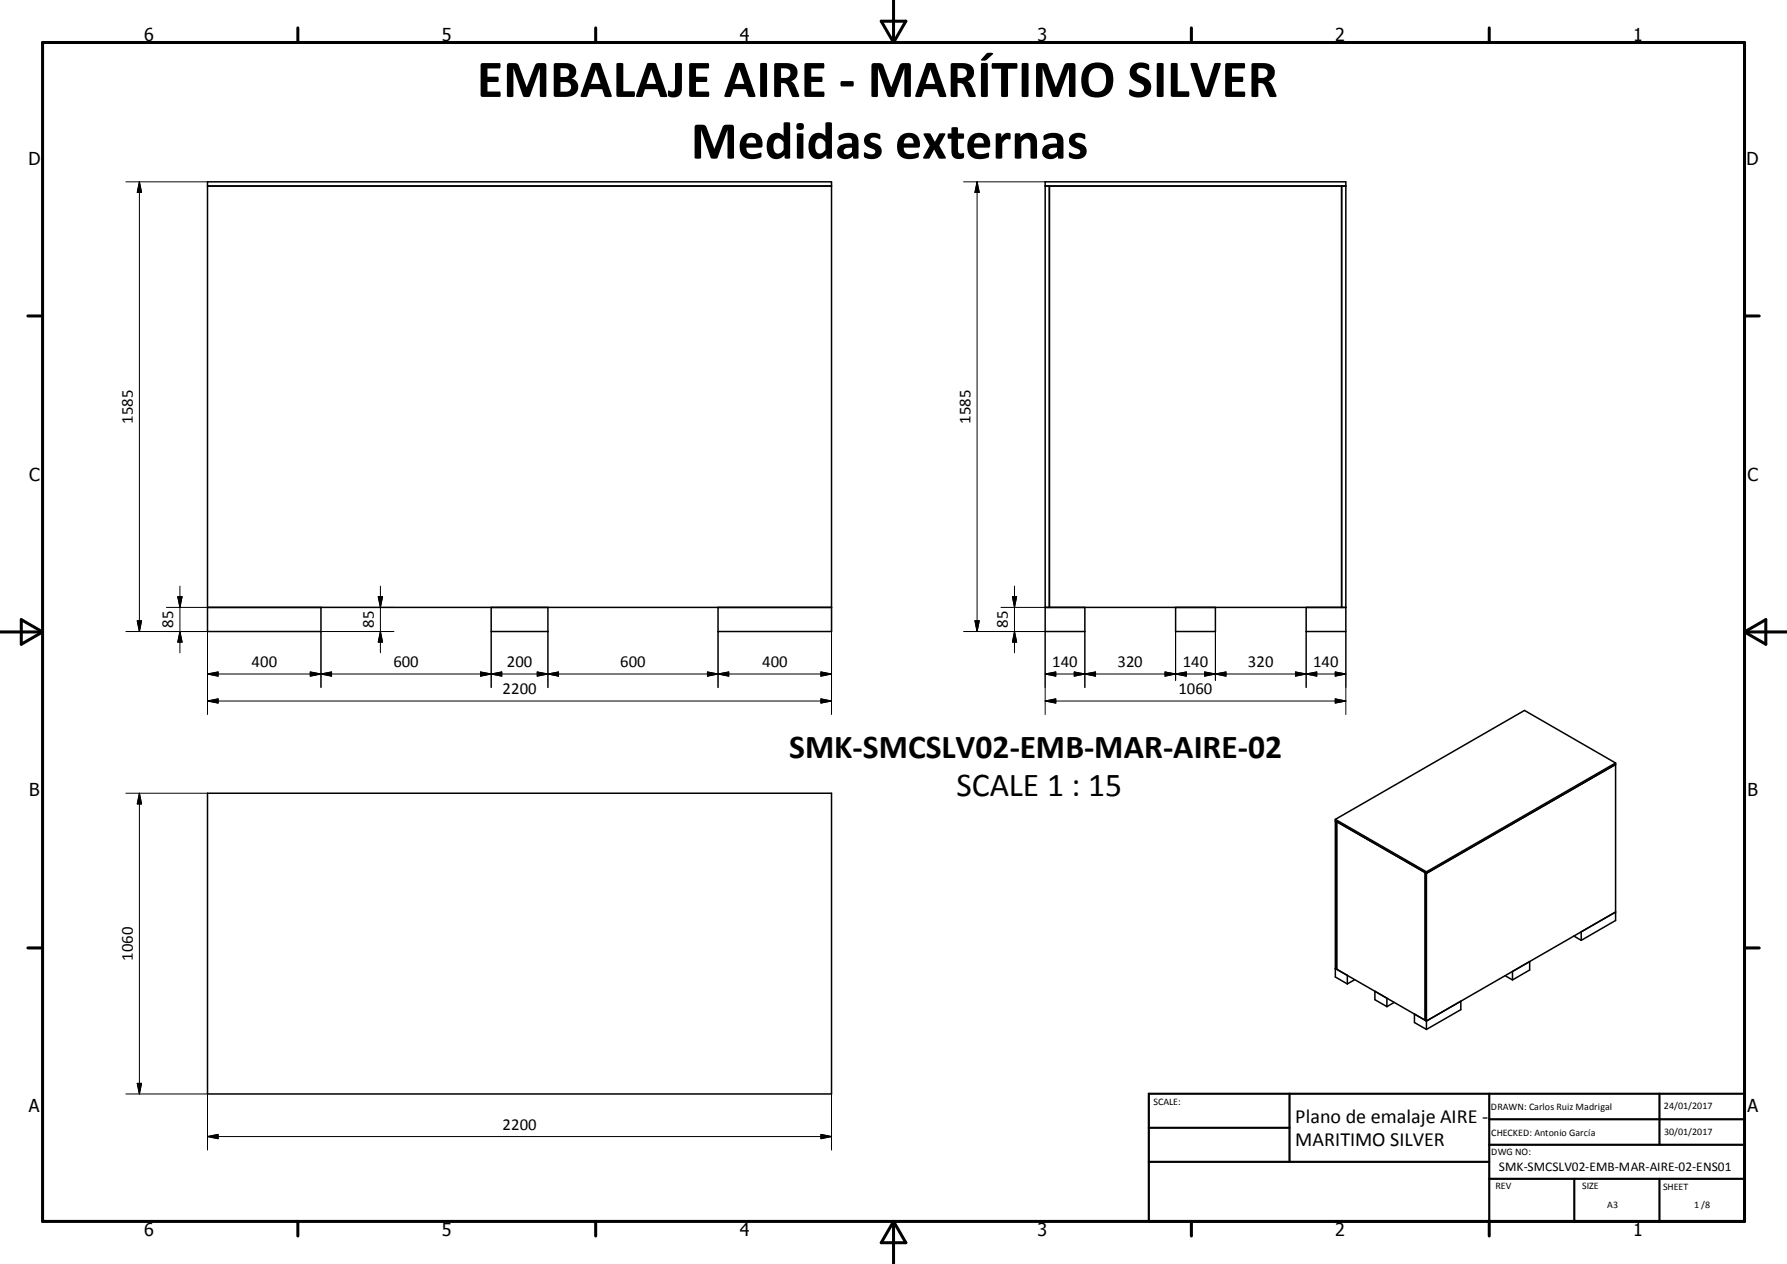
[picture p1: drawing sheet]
<svg xmlns="http://www.w3.org/2000/svg" width="420mm" height="297mm" viewBox="0 0 420 297" stroke-linecap="round" stroke-linejoin="round" font-family="sans-serif">
<g fill="none" stroke="#000" stroke-width=".36">
<path d="M48.8 43.7h146.6M245.7 43.7h70.6M246.7 43.7v99M315.3 43.7v99M48.8 142.7h146.6M75.4 142.7v5.7h-26.6v-105.7h146.6v105.7h-26.6v-5.7M115.5 142.7v5.7h13.3v-5.7M245.7 142.7h70.6M255 142.7v5.7h-9.3v-105.7h70.6v105.7h-9.3v-5.7M276.3 142.7v5.7h9.4v-5.7M379.7 179.3v37l-8 4.7M379.7 179.6l-44.4 25.6"/>
<path d="M379.7 179.3l-44.4 25.6M379.7 179.3l-21.4-12.4-44.4 25.6M48.8 186.4h146.6v70.7h-146.6zM313.9 192.5v37.1l2.8 1.6M313.9 192.5l21.4 12.4M314.2 193.1v34.6M314.2 193.1l-.3-.2 21.4 12.3M314.2 193.1l20.8 11.9M335 205v34.7l.3 .2M335 205l.3 .2M335.3 204.9v37M369.9 219.9l1.8 1.1"/>
<path d="M371.7 219v2M379.7 214.3l-44.4 25.6M314.2 227.7l-.3-.1 2.8 1.6v2M314.2 227.7l21.1 12.2M318.4 230.2l-1.7 1M323.2 232.9v2l2.8 1.6M326 234.6v1.9M327.7 235.5l-1.7 1M332.5 238.3v2l2.8 1.6M335.3 239.9l8.1-4.6v1.9l-8.1 4.7M353.8 229.3l1.7 1M355.5 228.3l4-2.4v2l-4 2.4z"/>
</g>
<g fill="none" stroke="#000" stroke-width=".71">
<path d="M10 10h400v277h-400zM70 6.6v3.4M140 6.6v3.4M207.1 5h5.8l-2.9 5zM210 0v10M280 6.6v3.4M350 6.6v3.4M6.6 74.2h3.4M410 74.2h3.5M0 148.5h10M5 145.6l5 2.9-5 2.9zM410 148.5h10.1"/>
<path d="M410 148.5l5.1-2.9v5.8zM6.6 222.7h3.4M410 222.7h3.5M70 287v3.4M140 287v3.4M210 287v10M210 287l2.9 5h-5.8zM280 287v3.4M350 287v3.4"/>
</g>
<path d="M270 257h140v30h-140zM303.1 257v16M350 257v30M390.1 257v12M270 265h33.1M270 273h80M350 277h60M350 269h60M350 263h60M370 277v10M390.1 277v10" fill="none" stroke="#000" stroke-width=".51"/>
<g fill="none" stroke="#000" stroke-width=".24">
<path d="M29.6 42.7h19.2M32.8 42.7v105.7M32.8 42.7l.5 2.5h-1zM226.5 42.7h19.2M229.7 42.7l.5 2.5h-1zM229.7 42.7v105.7M42.3 137.7v15.7M89.4 137.7v15.7M238.5 137.7v15.7M29.6 148.4h19.2M32.3 145.9h1l-.5 2.5zM39.1 142.7h9.7v25.2"/>
<path d="M41.8 140.2h1l-.5 2.5zM42.3 148.4l.5 2.5h-1zM48.8 158.4l2.5-.5v1zM48.8 158.4h146.6M72.9 157.9l2.5 .5-2.5 .5zM75.4 142.7h17.2M75.4 158.4l2.5-.5v1zM88.9 140.2h1l-.5 2.5zM89.4 148.4l.5 2.5h-1zM92.6 148.4h-17.2v13.1M112.9 157.9l2.6 .5-2.6 .5zM115.5 158.4l2.4-.5v1z"/>
<path d="M115.5 148.4v13.1M126.3 157.9l2.5 .5-2.5 .5zM128.8 148.4v13.1M128.8 158.4l2.5-.5v1zM166.3 157.9l2.5 .5-2.5 .5zM168.8 158.4l2.5-.5v1zM168.8 148.4v13.1M193 157.9l2.4 .5-2.4 .5zM195.4 142.7v25.2M226.5 148.4h19.2v19.5M229.2 145.9h1l-.5 2.5zM235.3 142.7h10.4"/>
<path d="M238 140.2h1l-.5 2.5zM238.5 148.4l.5 2.5h-1zM245.7 158.4h70.6M245.7 158.4l2.5-.5v1zM252.5 157.9l2.5 .5-2.5 .5zM255 148.4v13.1M255 158.4l2.5-.5v1zM273.8 157.9l2.5 .5-2.5 .5zM276.3 158.4l2.5-.5v1zM276.3 148.4v11.5M283.2 157.9l2.5 .5-2.5 .5zM285.7 148.4v11.5"/>
<path d="M285.7 158.4l2.5-.5v1zM304.5 157.9l2.5 .5-2.5 .5zM307 158.4l2.5-.5v1zM307 148.4v13.1M313.8 157.9l2.5 .5-2.5 .5zM316.3 148.4v19.5M48.8 164.7h146.6M48.8 164.7l2.5-.5v1zM193 164.2l2.4 .5-2.4 .5zM245.7 164.7h70.6M245.7 164.7l2.5-.5v1zM313.8 164.2l2.5 .5-2.5 .5z"/>
<path d="M29.6 186.4h19.2M32.8 186.4v70.7M32.8 186.4l.5 2.5h-1zM29.6 257.1h19.2v13.1M32.3 254.6h1l-.5 2.5zM195.4 257.1v13.1M48.8 267.1l2.5-.5v1zM48.8 267.1h146.6M193 266.6l2.4 .5-2.4 .5z"/>
</g>
<g fill="#000" stroke="#000" stroke-width=".24">
<path d="M32.8 42.7l.5 2.5h-1zM229.7 42.7l.5 2.5h-1zM32.3 145.9h1l-.5 2.5zM41.8 140.2h1l-.5 2.5zM42.3 148.4l.5 2.5h-1zM48.8 158.4l2.5-.5v1zM72.9 157.9l2.5 .5-2.5 .5zM75.4 158.4l2.5-.5v1zM88.9 140.2h1l-.5 2.5zM89.4 148.4l.5 2.5h-1zM112.9 157.9l2.6 .5-2.6 .5zM115.5 158.4l2.4-.5v1z"/>
<path d="M126.3 157.9l2.5 .5-2.5 .5zM128.8 158.4l2.5-.5v1zM166.3 157.9l2.5 .5-2.5 .5zM168.8 158.4l2.5-.5v1zM193 157.9l2.4 .5-2.4 .5zM229.2 145.9h1l-.5 2.5zM238 140.2h1l-.5 2.5zM238.5 148.4l.5 2.5h-1zM245.7 158.4l2.5-.5v1zM252.5 157.9l2.5 .5-2.5 .5zM255 158.4l2.5-.5v1zM273.8 157.9l2.5 .5-2.5 .5z"/>
<path d="M276.3 158.4l2.5-.5v1zM283.2 157.9l2.5 .5-2.5 .5zM285.7 158.4l2.5-.5v1zM304.5 157.9l2.5 .5-2.5 .5zM307 158.4l2.5-.5v1zM313.8 157.9l2.5 .5-2.5 .5zM48.8 164.7l2.5-.5v1zM193 164.2l2.4 .5-2.4 .5zM245.7 164.7l2.5-.5v1zM313.8 164.2l2.5 .5-2.5 .5zM32.8 186.4l.5 2.5h-1zM32.3 254.6h1l-.5 2.5z"/>
<path d="M48.8 267.1l2.5-.5v1zM193 266.6l2.4 .5-2.4 .5z"/>
</g>
<g font-size="12.6">
<text x="112.1" y="22.8">EMBALAJE AIRE - MARÍTIMO SILVER</text>
<text x="162.4" y="37.3">Medidas externas</text>
</g>
<g font-size="7.9">
<text x="185.5" y="178.1">SMK-SMCSLV02-EMB-MAR-AIRE-02</text>
<text x="224.8" y="187">SCALE 1 : 15</text>
</g>
<g font-size="4.7">
<text x="304.5" y="263.9">Plano de emalaje AIRE -</text>
<text x="304.5" y="269.3">MARITIMO SILVER</text>
</g>
<g font-size="4.2">
<text x="33.9" y="9.6">6</text>
<text x="103.9" y="9.6">5</text>
<text x="173.9" y="9.6">4</text>
<text x="243.8" y="9.6">3</text>
<text x="313.9" y="9.6">2</text>
<text x="383.9" y="9.6">1</text>
<text x="6.7" y="38.7">D</text>
<text x="410.5" y="38.7">D</text>
<text x="6.9" y="112.9">C</text>
<text x="410.7" y="112.9">C</text>
<text x="6.9" y="187.1">B</text>
<text x="410.7" y="187.1">B</text>
<text x="6.8" y="261.4">A</text>
<text x="410.7" y="261.4">A</text>
<text x="33.9" y="290.4">6</text>
<text x="103.9" y="290.4">5</text>
<text x="173.9" y="290.4">4</text>
<text x="243.8" y="290.4">3</text>
<text x="313.9" y="290.4">2</text>
<text x="383.9" y="290.4">1</text>
</g>
<g font-size="3.9">
<text x="31.2" y="99.6" transform="rotate(-90 31.2 99.6)">1585</text>
<text x="228.1" y="99.6" transform="rotate(-90 228.1 99.6)">1585</text>
<text x="40.7" y="147.6" transform="rotate(-90 40.7 147.6)">85</text>
<text x="87.9" y="147.6" transform="rotate(-90 87.9 147.6)">85</text>
<text x="236.9" y="147.6" transform="rotate(-90 236.9 147.6)">85</text>
<text x="59.1" y="156.8">400</text>
<text x="92.5" y="156.8">600</text>
<text x="119.1" y="156.8">200</text>
<text x="145.8" y="156.8">600</text>
<text x="179.2" y="156.8">400</text>
<text x="247.3" y="156.8">140</text>
<text x="262.6" y="156.8">320</text>
<text x="278" y="156.8">140</text>
<text x="293.3" y="156.8">320</text>
<text x="308.7" y="156.8">140</text>
<text x="118.1" y="163.2">2200</text>
<text x="277" y="163.2">1060</text>
<text x="31.2" y="225.7" transform="rotate(-90 31.2 225.7)">1060</text>
<text x="118.1" y="265.5">2200</text>
</g>
<text font-size="3.1" x="352.3" y="275.3">SMK-SMCSLV02-EMB-MAR-AIRE-02-ENS01</text>
<g font-size="2.4">
<text x="271.1" y="259.7">SCALE:</text>
<text x="350.4" y="260.8">DRAWN: Carlos Ruiz Madrigal</text>
<text x="391.1" y="260.6">24/01/2017</text>
<text x="350.5" y="267">CHECKED: Antonio García</text>
<text x="391.2" y="266.7">30/01/2017</text>
<text x="350.5" y="271.4">DWG NO:</text>
<text x="351.5" y="279.3">REV</text>
<text x="371.9" y="279.4">SIZE</text>
<text x="390.9" y="279.6">SHEET</text>
<text x="377.8" y="283.9">A3</text>
<text x="398.2" y="283.8">1 /8</text>
</g>
</svg>
